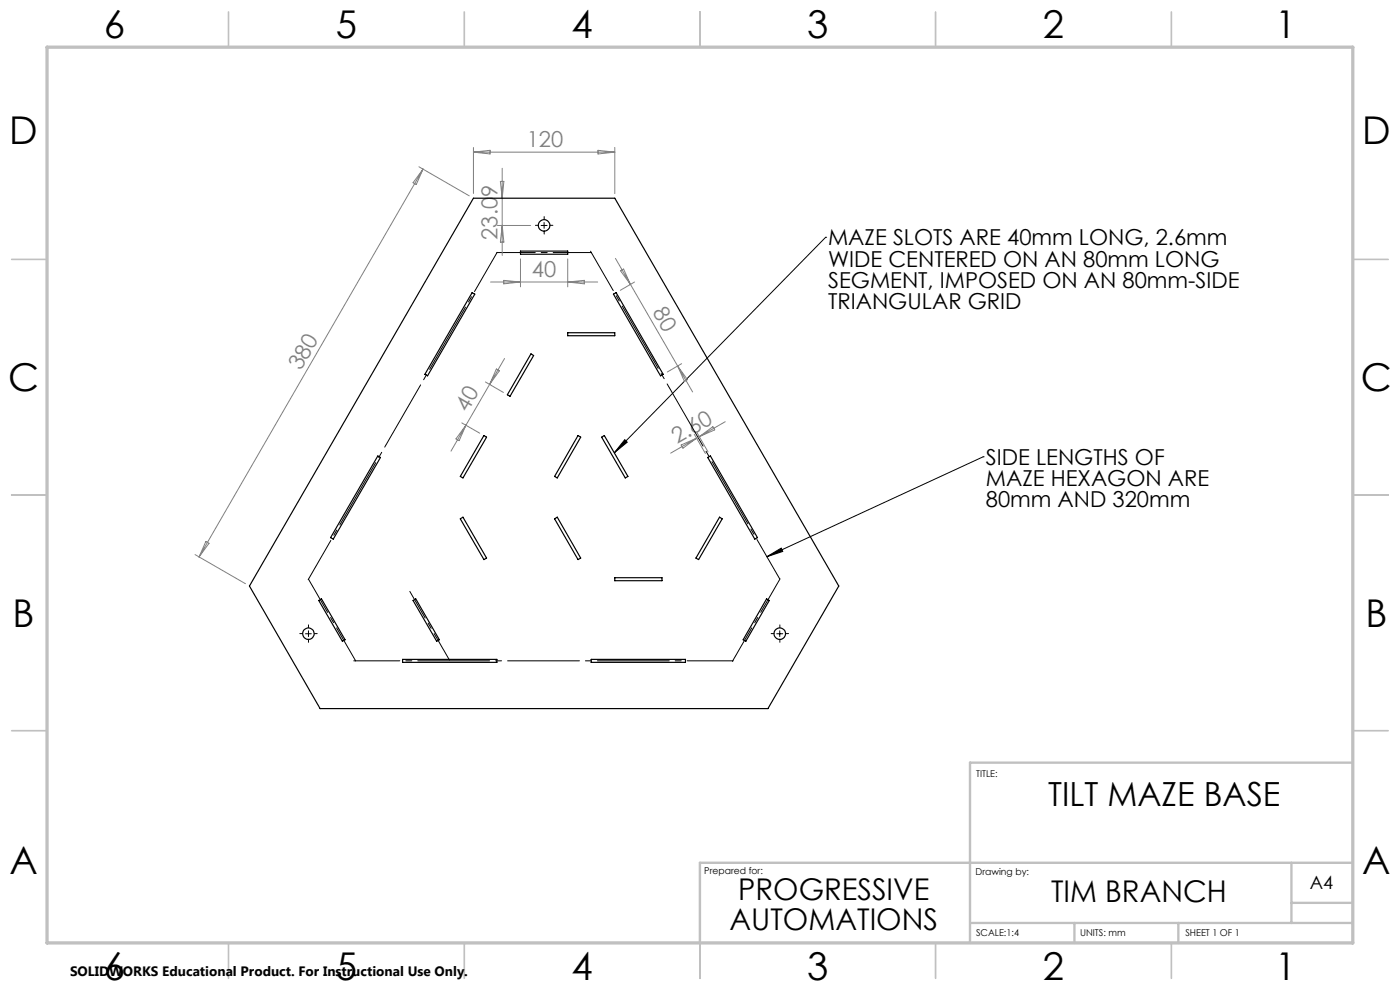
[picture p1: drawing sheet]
<svg xmlns="http://www.w3.org/2000/svg" width="297mm" height="210mm" viewBox="0 0 297 210" stroke-linecap="round" stroke-linejoin="round" font-family="sans-serif">
<path d="M114.8 47.8h1.3M115.4 47.2v1.2M175.2 50.3h.1M175.2 50.3l-44.9 45.8M132.5 93.3l.6 .5-2.8 2.3zM208.6 96.9h.1M208.6 96.9l-45.9 21.2M162.7 118.1l3-1.8 .4 .7zM64.8 134.4h1.2M65.4 133.8v1.2M164.8 134.4h1.3M165.4 133.8v1.2" fill="none" stroke="#000" stroke-width=".21"/>
<path d="M105.5 53.5l-40.1 69.5M125.3 53.3l40.1 69.5" fill="none" stroke="#000" stroke-width=".21" stroke-dasharray="15.2 1.3 1.3 1.3" stroke-dashoffset="5.6"/>
<path d="M75 140.2h80.6" fill="none" stroke="#000" stroke-width=".21" stroke-dasharray="15.2 1.3 1.3 1.3" stroke-dashoffset="5.5"/>
<path d="M105.4 53.6h20.1M65.4 122.9l10.1 17.3" fill="none" stroke="#000" stroke-width=".21" stroke-dasharray="15.2 1.3 1.3 1.3" stroke-dashoffset="7.1"/>
<path d="M86.9 125.5l8.5 14.5" fill="none" stroke="#000" stroke-width=".21" stroke-dasharray="15.2 1.3 1.3 1.3" stroke-dashoffset="8.7"/>
<path d="M165.5 122.8l-10.1 17.5" fill="none" stroke="#000" stroke-width=".21" stroke-dasharray="15.2 1.3 1.3 1.3" stroke-dashoffset="7"/>
<path d="M114.2 47.8h-.6M115.4 46.5v-.6M115.4 49v.6M116.7 47.8h.6M64.2 134.4h-.6M65.4 133.2v-.7M65.4 135.7v.6M66.7 134.4h.6M164.2 134.4h-.6M165.4 133.2v-.7M165.4 135.7v.6M166.7 134.4h.6" fill="none" stroke="#000" stroke-width=".21" stroke-dasharray="15.2 1.3 1.3 1.3"/>
<g fill="none" stroke="#c0c0c0" stroke-width=".35">
<path d="M48.5 2.5v7.5M98.5 2.5v7.5M148.5 2.5v7.5M198.5 2.5v7.5M248.5 2.5v7.5M2.5 55h7.5M287 55h7.5M2.5 105h7.5M287 105h7.5M2.5 155h7.5M287 155h7.5M48.5 200v7.5"/>
<path d="M98.5 200v7.5M148.5 200v7.5M198.5 200v7.5M248.5 200v7.5"/>
</g>
<path d="M287 161.8h-81.2v38.2M205.8 195.8h81.2M227.9 195.8v4.2M250 195.8v4.2M274 183v12.8M274 191.5h13M287 183h-138.5v17" fill="none" stroke="#c0c0c0" stroke-width=".5"/>
<path d="M10 10h277v190h-277z" fill="none" stroke="#c0c0c0" stroke-width=".7"/>
<g fill="none" stroke="#808080" stroke-width=".21">
<path d="M88.9 35.4l10.7 6.1M89.7 35.9l-47.5 82.2M89.7 35.9l-1.4 3.2-.7-.3zM100.4 31.3v9.8M100.4 32.3h30M100.4 32.3l3.6-.4v.8zM106.2 38.5h.7l-.4 3.5zM106.5 35.7v18.5M126.9 31.9l3.5 .4-3.5 .4zM130.4 31.3v9.8M104.1 59.8h22.7M105.5 47.8h7.1"/>
<path d="M106.5 47.8l.4 3.6h-.7zM106.9 59.5l3.5 .3-3.5 .4zM110.4 54.9v5.9M120.4 54.9v5.9M120.4 59.8l3.6-.3v.7zM130.6 54.8l13.2 22.8M131.6 57.4l.7-.3 1.4 3.2zM134.6 59.8l-3 1.8M105.3 78.3l.6 .4-2 2.9zM107 76.1l-11.3 19.6M143.8 77.6l3.1 5.5M143.8 77.6l2 2.9-.6 .4z"/>
<path d="M144.6 77.1l-3 1.8M98 89.7l3.8 2.2M98.8 90.2l-1.4 3.3-.7-.4zM103 81l3.8 2.2M144.5 94.4l3.3-1.5-2.9 2.2zM147.3 92.1l2.3 4.1M147.8 92.9l-5.5 3.2M147.8 91.7l2.4 4.2M148.3 92.6l-.5 .3M148.3 92.6l2.9-2.1 .4 .7zM153.8 89.5l-5.5 3.1M41.4 117.6l10.7 6.2"/>
<path d="M43.7 114.9l.6 .3-2.1 2.9z"/>
</g>
<path d="M132.5 93.3l.6 .5-2.8 2.3zM162.7 118.1l3-1.8 .4 .7z" fill="#000"/>
<g fill="none" stroke="#000" stroke-width=".25">
<path d="M100.4 42h30l47.5 82.3-15 26h-95l-15-26zM110.4 53.3h10v.6h-10zM100.2 62.1l.5 .3-10 17.3-.6-.3zM112.6 75.1l.6 .3-5 8.7-.6-.4zM120.4 70.6h10v.6h-10zM130.1 62.4l.6-.3 10 17.3-.6 .3zM80.2 96.7l.5 .3-10 17.4-.6-.4zM102.7 92.4l.5 .3-5 8.7-.6-.3zM122.6 92.4l.6 .3-5 8.7-.5-.3zM127.6 92.7l.6-.3 5 8.7-.6 .3zM150.1 97l.6-.3 10 17.3-.6 .4zM97.6 110.1l.6-.4 5 8.7-.5 .3z"/>
<path d="M117.7 110.1l.5-.4 5 8.7-.6 .3zM152.6 109.7l.6 .4-5 8.6-.6-.3zM67.6 127.4l.6-.4 5 8.7-.6 .3zM85.4 139.9h20v.6h-20zM87.6 127.4l.6-.4 5 8.7-.6 .3zM125.4 139.9h20v.6h-20zM130.4 122.5h10v.7h-10zM162.6 127l.6 .4-5 8.6-.5-.3z"/>
<circle cx="115.4" cy="47.8" r="1.23"/>
<circle cx="65.4" cy="134.4" r="1.22"/>
<circle cx="165.4" cy="134.4" r="1.22"/>
</g>
<g font-size="8.1">
<text x="22" y="8">6</text>
<text x="71.2" y="8">5</text>
<text x="121.2" y="8">4</text>
<text x="171.3" y="8">3</text>
<text x="221.3" y="8">2</text>
<text x="270.5" y="8">1</text>
<text x="2" y="30.5">D</text>
<text x="289" y="30.5">D</text>
<text x="1.7" y="83">C</text>
<text x="288.7" y="83">C</text>
<text x="2.7" y="133">B</text>
<text x="289.7" y="133">B</text>
<text x="2" y="185.5">A</text>
<text x="289" y="185.5">A</text>
<text x="22" y="208">6</text>
<text x="71.2" y="208">5</text>
<text x="121.2" y="208">4</text>
<text x="171.3" y="208">3</text>
<text x="221.3" y="208">2</text>
<text x="270.5" y="208">1</text>
</g>
<text font-size="7.1" x="222.4" y="171">TILT MAZE BASE</text>
<g font-size="6.3">
<text x="156.6" y="190.9">PROGRESSIVE</text>
<text x="223" y="191.4">TIM BRANCH</text>
<text x="154.7" y="197.2">AUTOMATIONS</text>
</g>
<g font-size="4.7" fill="#808080">
<text x="111.8" y="31.2">120</text>
<text x="105.5" y="50.8" transform="rotate(-90 105.5 50.8)">23.09</text>
<text x="112.9" y="58.8">40</text>
<text x="138.3" y="66.2" transform="rotate(60 138.3 66.2)">80</text>
<text x="63.8" y="78.8" transform="rotate(-60 63.8 78.8)">380</text>
<text x="99.2" y="87.6" transform="rotate(-60 99.2 87.6)">40</text>
<text x="143.7" y="94.2" transform="rotate(-30 143.7 94.2)">2.60</text>
</g>
<g font-size="4.7">
<text x="175.7" y="52">MAZE SLOTS ARE 40mm LONG, 2.6mm</text>
<text x="175.7" y="56.6">WIDE CENTERED ON AN 80mm LONG</text>
<text x="175.7" y="61.1">SEGMENT, IMPOSED ON AN 80mm-SIDE</text>
<text x="175.7" y="65.6">TRIANGULAR GRID</text>
<text x="209.1" y="98.6">SIDE LENGTHS OF</text>
<text x="209.1" y="103.1">MAZE HEXAGON ARE</text>
<text x="209.1" y="107.6">80mm AND 320mm</text>
</g>
<text font-size="3.9" x="277.9" y="188.5">A4</text>
<text font-size="2.9" x="14.9" y="207.1">SOLIDWORKS Educational Product. For Instructional Use Only.</text>
<g font-size="2">
<text x="207.1" y="164.9">TITLE:</text>
<text x="149.4" y="185.4">Prepared for:</text>
<text x="207" y="185.5">Drawing by:</text>
<text x="207.1" y="198.6">SCALE:1:4</text>
<text x="229.1" y="198.6">UNITS: mm</text>
<text x="251.5" y="198.6">SHEET 1 OF 1</text>
</g>
</svg>
